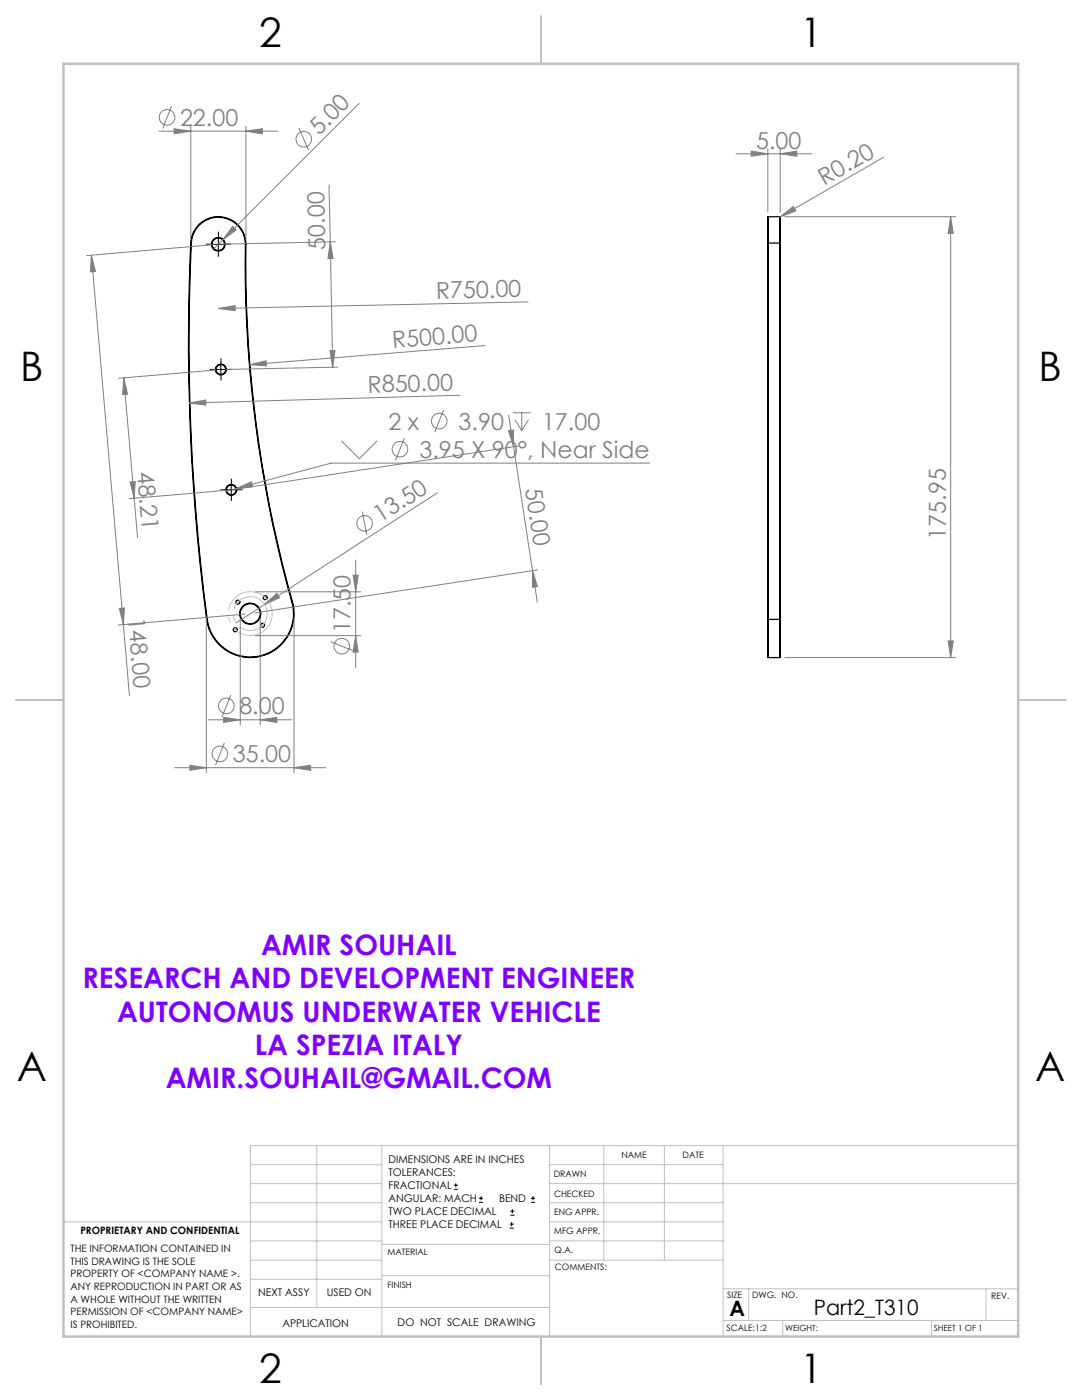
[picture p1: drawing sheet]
<svg xmlns="http://www.w3.org/2000/svg" width="216mm" height="279mm" viewBox="0 0 216 279" stroke-linecap="round" stroke-linejoin="round" font-family="sans-serif">
<g fill="none" stroke="#000" stroke-width=".25">
<path d="M38.1 48.5a426.7 426.7 0 0 0 3.1 75.1M38.1 48.5h.1M38.1 48.5a5.5 5.5 0 0 1 5.6-5.2 5.5 5.5 0 0 1 5.4 5.5M38.2 48.5a426.7 426.7 0 0 0 3.1 75.1M38.2 48.5a5.4 5.4 0 0 1 5.5-5.1 5.4 5.4 0 0 1 5.3 5.4M49 48.8h.1M49 48.8a251.8 251.8 0 0 0 9.2 71.3M49.1 48.8a248.5 248.5 0 0 0 9.2 71.3M153.2 48.5v75.1M153.2 48.5h.1M153.3 43.3l-.1 5.2M153.3 48.5v75.1"/>
<path d="M153.3 43.3v5.2M153.3 43.3h2.3M153.3 48.5h2.3M155.6 43.3l.1 5.2M155.6 48.5v75.1M155.6 48.5h.1M155.6 43.3v5.2M155.7 48.5v75.1M41.2 123.6h.1M58.2 120.1h.1M58.2 120.1a8.7 8.7 0 0 1-6.5 10.9 8.7 8.7 0 0 1-10.4-7.4M58.3 120.1a8.8 8.8 0 0 1-6.6 10.9 8.8 8.8 0 0 1-10.5-7.4"/>
<path d="M153.2 123.6l.1 7.6M153.2 123.6h.1M153.3 123.6v7.6M153.3 131.2h2.3M153.3 123.6h2.3M155.6 123.6h.1M155.6 123.6v7.6M155.7 123.6l-.1 7.6"/>
<circle cx="43.6" cy="48.7" r="1.26"/>
<circle cx="43.6" cy="48.7" r="1.35"/>
<circle cx="44.1" cy="73.7" r="1.07"/>
<circle cx="44.1" cy="73.7" r=".97"/>
<circle cx="46.2" cy="97.8" r="1.07"/>
<circle cx="46.2" cy="97.8" r=".97"/>
<circle cx="52.9" cy="119.3" r=".39"/>
<circle cx="46.9" cy="125.7" r=".39"/>
<circle cx="47.5" cy="120.2" r=".4"/>
<circle cx="49.9" cy="122.5" r="2.1"/>
<circle cx="49.9" cy="122.5" r="2"/>
<circle cx="52.4" cy="124.8" r=".39"/>
</g>
<g fill="none" stroke="#808080" stroke-width=".2">
<path d="M31.7 26.2h23.7M34.2 21.2l-1.7 4.4M34.7 25.7l3.4 .5-3.4 .5zM38.1 25.2v22.6M49.1 26.2l3.3-.5v1zM49.1 25.2v22.6M59.7 25.6l1.9 4.4M65.7 36.9l.2 11.4M71.7 20.6l-27.3 27.3M146.9 30.7h15.1M149.9 30.2l3.3 .5-3.3 .5zM153.2 29.7v12.6"/>
<path d="M155.7 30.7l3.3-.5v1zM155.7 29.7v12.6M176.4 31.4l-20.7 11.9M18.2 50.9l.8 3.3-1 .1zM18.2 50.9l6.4 73.8M42.6 48.8l-25.3 2.2M44.4 47.9l-1.7 1.7M46.4 45.2l.7 .7-2.7 2zM65.9 48.3l.6 3.3h-1.1zM65.9 48.3l.5 25M66.9 48.3l-22.3 .4M155.7 43.3l2.6-2.1 .5 .9z"/>
<path d="M155.7 43.3l-.1 .1M156.6 43.3h34.1M189.7 43.3l.5 3.3h-1zM189.7 43.3v87.9M24.7 75.4l.8 3.3h-1zM24.7 75.4l2.7 31.9M43.1 73.8l-19.4 1.7M43.6 61.6l3.3-.6v1zM49.8 72.8l3.3-.8 .1 1zM65.8 70h1.1l-.5 3.3zM67.4 73.3l-22.3 .4M91.8 78.9l-54 1.5"/>
<path d="M96.7 69l-46.9 3.8M105.4 60.3l-61.8 1.3M26 96.2l1-.1-.2 3.3zM37.8 80.4l3.3-.6v1.1zM45.2 97.9l-19.4 1.6M47.1 97.5l3.1-1.3 .2 1zM47.1 97.5l-1.9 .5M68.1 88l3.6 3.5 3.5-3.5M80.7 87.4l-1.8 4.5M87.3 98.4l-40.2 25.9M88.5 81.8l-1.8 4.5M101.5 86l1-.2v3.3z"/>
<path d="M101.5 82.9l1 6.2M102.3 82.4h3.6M102.5 89.1l4.7 31.1M102.8 83.8l1.3 2.1M103.5 89l-56.4 8.6M104.1 82.4v3.5M105.4 83.8l-1.3 2.1M129.6 92.4h-63.5l-19 5.1M50.9 118.1h21.1M70.4 114.8h1.1l-.5 3.3zM71 111.8v21.4M72.3 102.1l.9 4.7"/>
<path d="M106.3 113.9l.9 3.2-.9 .1zM107.2 113.7l-56.3 8.6M23.8 121.4l1-.1-.2 3.4zM24.6 124.7l1.2 14.1M41.2 123.5v30.7M46.1 138.7l-1.8 4.4M47.9 123.5v21.2M48.9 122.6l-25.3 2.1M50.9 126.9h21.1M51.9 123.5v21.2M52.8 120.7l2.4-2.3 .6 .9zM58.7 123.5v30.7"/>
<path d="M66 128.1l4.4 1.8M71 126.9l.5 3.2h-1.1zM156.6 131.2h34.1M189.2 127.9h1l-.5 3.3zM34.8 153.2h30.2M37.9 152.7l3.3 .5-3.3 .5zM41.6 143.7h16.7M44.6 143.2l3.3 .5-3.3 .5zM44.8 148.2l-1.8 4.5M51.9 143.7l3.3-.5v1zM58.7 153.2l3.3-.5v1z"/>
<circle cx="33.3" cy="23.4" r="1.55"/>
<circle cx="60.6" cy="27.8" r="1.56"/>
<circle cx="79.8" cy="89.7" r="1.56"/>
<circle cx="87.6" cy="84" r="1.56"/>
<circle cx="72.8" cy="104.4" r="1.56"/>
<circle cx="68.2" cy="129" r="1.56"/>
<circle cx="43.9" cy="150.5" r="1.55"/>
<circle cx="45.2" cy="140.9" r="1.55"/>
</g>
<g fill="none" stroke="#000" stroke-width=".2">
<path d="M42.3 48.8h2.5M43.6 47.5v2.5M42.8 73.7h2.5M44.1 72.5v2.5M44.9 97.8h2.5M46.1 96.5v2.5M90.6 237.3h.8M90.6 236.5h.8M90.9 236.1v.9M95.6 240h.8M95.6 239.1h.8M96 238.7v.8"/>
<path d="M105.9 240h.9M105.9 239.1h.9M106.4 238.7v.8M101.7 245.1h.8M101.7 244.3h.8M101.8 242.5h.9M101.8 241.7h.9M102.1 243.9v.8M102.2 241.3v.8"/>
</g>
<path d="M54.1 121.2a4.4 4.4 0 0 0-7.3-1.8 4.4 4.4 0 0 0 2 7.3 4.4 4.4 0 0 0 5.4-5.2l-.1-.3" fill="none" stroke="#c0c0c0" stroke-width=".2" stroke-dasharray="15.2 1.3 1.3 1.3" stroke-dashoffset="3.4" stroke-linecap="butt"/>
<path d="M53.2 121.5a3.4 3.4 0 0 0-5.7-1.4 3.4 3.4 0 0 0 1.5 5.6 3.4 3.4 0 0 0 4.2-4v-.2" fill="none" stroke="#c0c0c0" stroke-width=".2" stroke-dasharray="15.2 1.3 1.3 1.3" stroke-dashoffset="6.5" stroke-linecap="butt"/>
<path d="M42.3 48.7h-1.2M43.6 47.5v-1.3M43.6 50v1.2M44.8 48.7h1.3M42.8 73.7h-.9M44.1 72.5v-1M44.1 75v1M45.3 73.7h1M44.9 97.7h-1M46.2 96.5v-1M46.2 99v1M47.4 97.7h1" fill="none" stroke="#000" stroke-width=".2" stroke-dasharray="15.2 1.3 1.3 1.3" stroke-linecap="butt"/>
<g fill="none" stroke="#c0c0c0" stroke-width=".2">
<path d="M50 232.4h26.2M50 236.2h26.2M63.2 228.6v32.3M76.2 228.6v38.1M109.6 228.6v38.1M109.6 232.4h34.7M109.6 236.2h93.6M120.5 228.6v22.9M132.6 228.6v22.9M144.3 228.6v38.1M203.2 228.6h-153.2v38.1M12.7 243.8h63.5"/>
<path d="M50 251.5h26.2M50 240h26.2M50 247.6h26.2M50 255.3h26.2M76.2 254.6h33.4M76.2 248.4h33.4M109.6 251.5h34.7M109.6 243.8h34.7M109.6 240h34.7M109.6 247.6h34.7M144.3 257.2h58.9M149.4 257.2v6.3"/>
<path d="M196.7 257.2v6.3M50 260.9h59.6M144.3 263.5h58.9M156.2 263.5v3.2M185.9 263.5v3.2"/>
</g>
<path d="M107.9 3.2v9.5M3.1 139.7h9.6M203.2 139.7h9.5M107.9 266.7v9.6" fill="none" stroke="#c0c0c0" stroke-width=".25"/>
<path d="M12.7 12.7h190.5v254h-190.5z" fill="none" stroke="#c0c0c0" stroke-width=".5"/>
<g fill="#808080">
<path d="M155.7 43.3l2.6-2.1 .5 .9z"/>
<path d="M46.4 45.2l.7 .7-2.7 2z"/>
<path d="M52.8 120.7l2.4-2.3 .6 .9z"/>
<path d="M47.1 97.5l3.3-.3-.2-1zM37.9 152.7l3.3 .5-3.3 .5zM58.7 153.2l3.3-.5v1zM34.7 25.7l3.4 .5-3.4 .5zM49.1 26.2l3.3-.5v1zM44.6 143.2l3.3 .5-3.3 .5zM51.9 143.7l3.3-.5v1z"/>
<path d="M149.9 30.2l3.3 .5-3.3 .5zM155.7 30.7l3.3-.5v1z"/>
<path d="M43.6 61.6l3.3-.6v1zM49.8 72.8l3.3-.8 .1 1zM37.8 80.4l3.3-.6v1.1z"/>
<path d="M189.7 43.3l.5 3.3h-1zM189.2 127.9h1l-.5 3.3z"/>
<path d="M65.9 48.3l.6 3.3h-1.1zM65.8 70h1.1l-.5 3.3z"/>
<path d="M18.2 50.9l.8 3.3-1 .1zM23.8 121.4l1-.1-.2 3.4zM24.7 75.4l.8 3.3h-1zM26 96.2l1-.1-.2 3.3z"/>
<path d="M101.5 86l1-.2v3.3zM106.3 113.9l.9 3.2-.9 .1z"/>
<path d="M71 126.9l.5 3.2h-1.1zM70.4 114.8h1.1l-.5 3.3z"/>
</g>
<g font-size="8.1">
<text x="51.7" y="9.3">2</text>
<text x="159.7" y="9.3">1</text>
<text x="4" y="76">B</text>
<text x="207.2" y="76">B</text>
<text x="3.3" y="215.7">A</text>
<text x="206.5" y="215.7">A</text>
<text x="51.7" y="276">2</text>
<text x="159.7" y="276">1</text>
</g>
<g font-size="5.6" fill="#8000ff">
<text x="52.1" y="190.6">AMIR SOUHAIL</text>
<text x="16.5" y="197.3">RESEARCH AND DEVELOPMENT ENGINEER</text>
<text x="23.4" y="203.9">AUTONOMUS UNDERWATER VEHICLE</text>
<text x="50.9" y="210.5">LA SPEZIA ITALY</text>
<text x="33.1" y="217.2">AMIR.SOUHAIL@GMAIL.COM</text>
</g>
<g font-size="4.7" fill="#808080">
<text x="35.9" y="25.1">22.00</text>
<text x="63.7" y="27.2" transform="rotate(-45 63.7 27.2)">5.00</text>
<text x="150.9" y="29.7">5.00</text>
<text x="164.5" y="37.1" transform="rotate(-30 164.5 37.1)">R0.20</text>
<text x="64.9" y="49.8" transform="rotate(-91 64.9 49.8)">50.00</text>
<text x="87" y="59.6" transform="rotate(-1 87 59.6)">R750.00</text>
<text x="78.4" y="69.4" transform="rotate(-5 78.4 69.4)">R500.00</text>
<text x="73.4" y="78.4" transform="rotate(-2 73.4 78.4)">R850.00</text>
<text x="77.5" y="85.7">2 x</text>
<text x="91.5" y="85.7">3.90</text>
<text x="108.2" y="85.7">17.00</text>
<text x="27.4" y="94.3" transform="rotate(85 27.4 94.3)">48.21</text>
<text x="83.7" y="91.3">3.95 X 90°, Near Side</text>
<text x="104.8" y="97.7" transform="rotate(81 104.8 97.7)">50.00</text>
<text x="75.9" y="104.5" transform="rotate(-33 75.9 104.5)">13.50</text>
<text x="188.7" y="107.7" transform="rotate(-90 188.7 107.7)">175.95</text>
<text x="25.5" y="123.2" transform="rotate(85 25.5 123.2)">148.00</text>
<text x="69.9" y="126.4" transform="rotate(-90 69.9 126.4)">17.50</text>
<text x="47.8" y="142.6">8.00</text>
<text x="46.5" y="152.1">35.00</text>
</g>
<g font-size="4.2">
<text x="145.6" y="262.7">A</text>
<text x="162.4" y="262.4">Part2_T310</text>
</g>
<g font-size="2.1">
<text x="77.5" y="232.2">DIMENSIONS ARE IN INCHES</text>
<text x="77.5" y="234.7">TOLERANCES:</text>
<text x="77.5" y="237.3">FRACTIONAL</text>
<text x="77.5" y="239.9">ANGULAR: MACH</text>
<text x="99.6" y="239.9">BEND</text>
<text x="77.5" y="242.5">TWO PLACE DECIMAL</text>
<text x="77.5" y="245.1">THREE PLACE DECIMAL</text>
<text x="51.5" y="258.7">NEXT ASSY</text>
<text x="65.2" y="258.6">USED ON</text>
<text x="56.3" y="264.8">APPLICATION</text>
<text x="79.3" y="264.6">DO NOT SCALE DRAWING</text>
</g>
<g font-size="2">
<text x="14.1" y="249.9">THE INFORMATION CONTAINED IN</text>
<text x="16" y="246.3">PROPRIETARY AND CONFIDENTIAL</text>
<text x="14.1" y="252.4">THIS DRAWING IS THE SOLE</text>
<text x="14.1" y="254.9">PROPERTY OF &lt;COMPANY NAME &gt;.</text>
<text x="14.1" y="257.5">ANY REPRODUCTION IN PART OR AS</text>
<text x="14.1" y="260">A WHOLE WITHOUT THE WRITTEN</text>
<text x="14.1" y="262.5">PERMISSION OF &lt;COMPANY NAME&gt;</text>
<text x="14.1" y="265">IS PROHIBITED.</text>
</g>
<g font-size="1.8">
<text x="124" y="231.1">NAME</text>
<text x="136.2" y="231.1">DATE</text>
<text x="110.5" y="234.8">DRAWN</text>
<text x="110.5" y="238.9">CHECKED</text>
<text x="110.6" y="242.5">ENG APPR.</text>
<text x="77.3" y="250.5">MATERIAL</text>
<text x="110.6" y="246.3">MFG APPR.</text>
<text x="110.7" y="250">Q.A.</text>
<text x="77.3" y="257">FINISH</text>
<text x="110.7" y="253.5">COMMENTS:</text>
<text x="145.1" y="259">SIZE</text>
<text x="150.1" y="259.1">DWG. NO.</text>
<text x="197.8" y="259.2">REV.</text>
<text x="145" y="265.7">SCALE:1:2</text>
</g>
<g font-size="1.7">
<text x="156.7" y="265.7">WEIGHT:</text>
<text x="186.3" y="265.7">SHEET 1 OF 1</text>
</g>
</svg>
